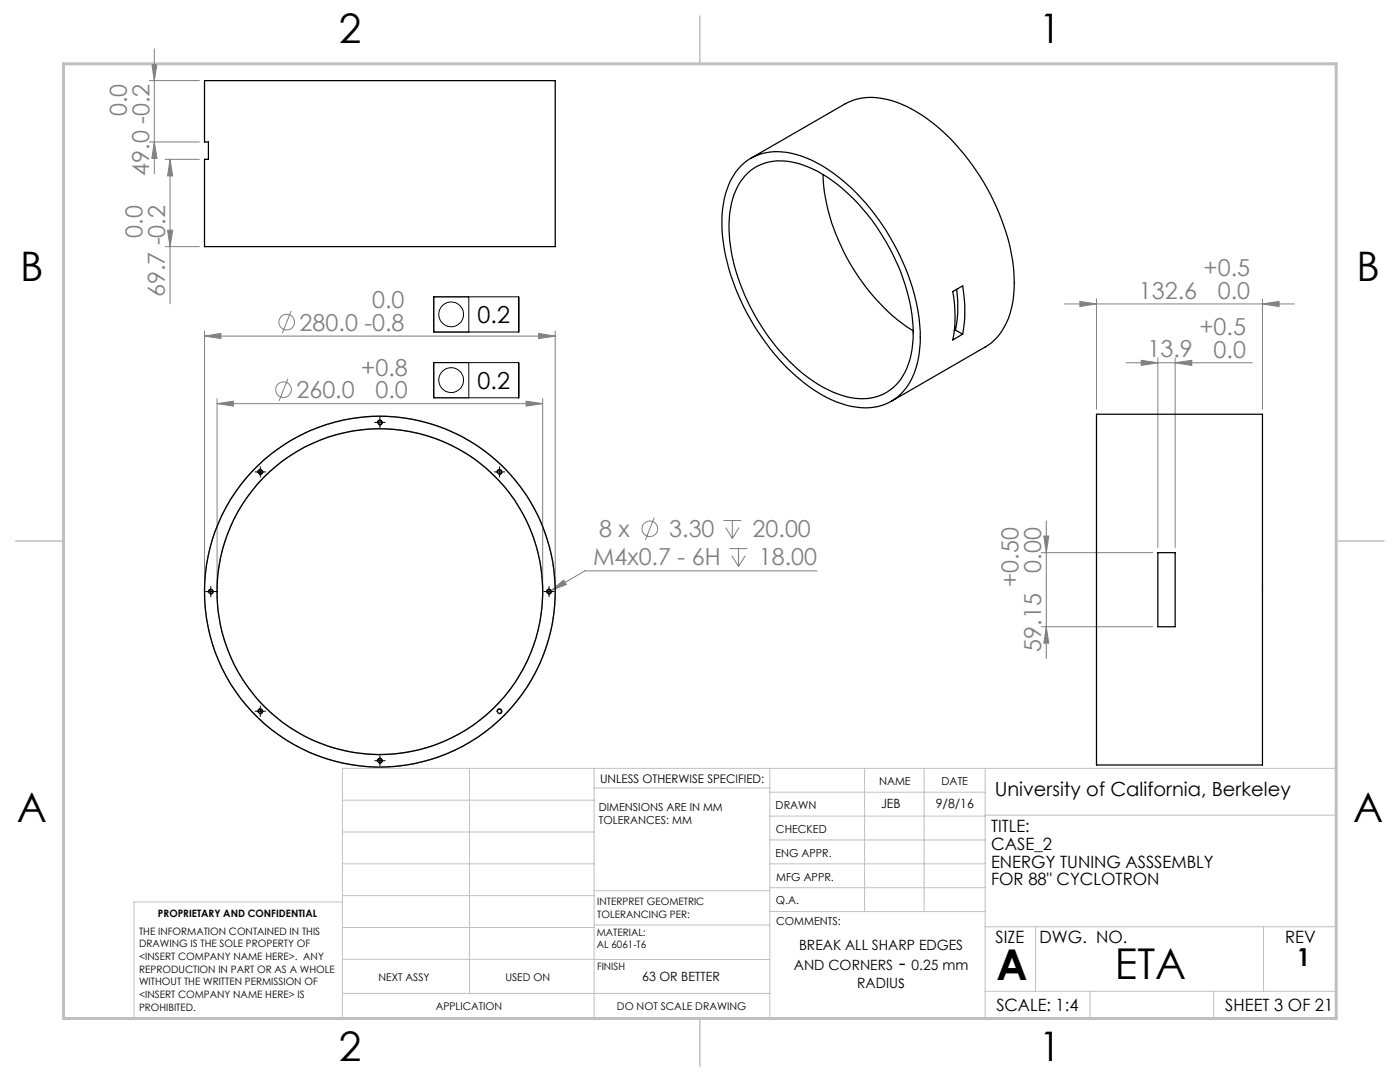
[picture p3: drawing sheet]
<svg xmlns="http://www.w3.org/2000/svg" width="279mm" height="216mm" viewBox="0 0 279 216" stroke-linecap="round" stroke-linejoin="round" font-family="sans-serif">
<g fill="none" stroke="#808080" stroke-width=".2">
<path d="M29.8 16.1h10M30.3 12.8h1l-.5 3.3zM30.8 9.7v25M29.8 28.3h10M30.8 28.3l.5 3.3h-1zM32.9 31.8h6.9M33.9 31.8l.6 3.3h-1.1zM33.9 31.8v28.8M32.9 49.2h6.9M33.4 45.9h1.1l-.6 3.3zM218.8 59.7v22M252 59.7v22"/>
<path d="M40.8 67.1l3.3-.6v1.1zM40.8 66v51.1M40.8 67.1h70M43.3 79.6v37.5M57.5 75.5l-1.8 4.5M58.1 62.1l-1.8 4.4M107.5 66.5l3.3 .6-3.3 .5zM108.3 79.6v37.5M110.8 66v51.1M212.5 60.6h45.8M215.5 60.1l3.3 .5-3.3 .6zM224.7 72.4h25.2"/>
<path d="M227.8 71.9l3.3 .5-3.3 .5zM231.1 71.4v37.9M234.5 72.4l3.3-.5v1zM234.5 71.4v37.9M252 60.6l3.3-.5v1.1zM43.3 80.5l3.3-.5v1zM43.3 80.5h65M105 80l3.3 .5-3.3 .5zM109.9 117.9l2.6-2.2 .5 .9zM109.9 117.9l-.7 .4M130.6 103.3l-1.8 4.4M144.4 103.9h3.5"/>
<path d="M144.8 105.3l1.4 2.1M145.6 109.5h3.6M146.1 110.9l1.3 2.1M146.2 103.9v3.5M147.4 109.5v3.5M147.5 105.3l-1.3 2.1M148.7 110.9l-1.3 2.1M163.1 113.9h-46.4l-6.8 4M207.8 110.3h22.2M208.3 107h1l-.5 3.3zM208.8 103.9v27.5M207.8 125.1h22.2"/>
<path d="M208.8 125.1l.5 3.2h-1z"/>
<circle cx="56.6" cy="77.8" r="1.56"/>
<circle cx="57.2" cy="64.3" r="1.55"/>
<circle cx="129.7" cy="105.5" r="1.55"/>
</g>
<g fill="none" stroke="#000" stroke-width=".2">
<path d="M86.6 59.2h16.9v7.1h-16.9zM93.6 59.2v7.1M86.6 72.4h16.9v7h-16.9zM93.6 72.4v7M51.3 94.2h1.3M51.4 94.3a.5 .5 0 0 1 .5-.6 .5 .5 0 0 1 .5 .5 .5 .5 0 0 1-.6 .5M51.9 93.6v1.2M75.2 84.3h1.2M75.3 84.4a.5 .5 0 0 1 .5-.6 .5 .5 0 0 1 .5 .6 .5 .5 0 0 1-.6 .4M75.8 83.7v1.2M99.1 94.2h1.2M99.2 94.3a.5 .5 0 0 1 .4-.6 .5 .5 0 0 1 .6 .5 .5 .5 0 0 1-.6 .5"/>
<path d="M99.7 93.6v1.2M41.4 118.1h1.3M41.6 118.2a.51 .51 0 0 1 .4-.7 .51 .51 0 0 1 .6 .6 .51 .51 0 0 1-.7 .4M42.1 117.4v1.3M108.9 118.1h1.3M109.1 118.2a.5 .5 0 0 1 .4-.6 .5 .5 0 0 1 .6 .5 .5 .5 0 0 1-.7 .4M109.5 117.4v1.3M51.3 141.9h1.3M51.4 142.1a.51 .51 0 0 1 .5-.7 .51 .51 0 0 1 .5 .6 .51 .51 0 0 1-.6 .4M51.9 141.3v1.3M75.2 151.8h1.2M75.3 151.9a.51 .51 0 0 1 .5-.6 .51 .51 0 0 1 .5 .6 .51 .51 0 0 1-.6 .4"/>
<path d="M75.8 151.2v1.2M99.2 142.1a.51 .51 0 0 1 .4-.7 .51 .51 0 0 1 .6 .6 .51 .51 0 0 1-.6 .4"/>
<circle cx="90" cy="75.8" r="2.48"/>
<circle cx="90" cy="62.7" r="2.47"/>
</g>
<g fill="none" stroke="#808080" stroke-width=".25">
<circle cx="75.8" cy="118.1" r="35"/>
<circle cx="75.8" cy="118" r="32.5"/>
</g>
<g fill="none" stroke="#c0c0c0" stroke-width=".2">
<path d="M68.3 159.7h50.3M93.7 153.3v44.9M118.6 153.3v49.9M118.6 157.2h35M153.6 153.3v49.9M153.6 158.1h43M172.5 153.3v28.6M184.4 153.3v28.6M196.6 153.3v49.9M68.3 180h-41.6v23.2h240v-49.9h-198.4v49.9M68.3 166h50.3M68.3 178.7h50.3"/>
<path d="M68.3 172.4h50.3M118.6 177.7h35M153.6 162.8h43M153.6 177.1h43M153.6 172.4h43M153.6 167.6h43M196.6 162.7h70.1M68.3 198.2h85.3M68.3 191.4l85.3 .1M68.3 185.1h50.3M118.6 184.6h35M153.6 181.9h43"/>
<path d="M196.6 184.9h70.1M196.6 197.8h70.1M206.7 184.9v12.9M217.5 197.8v5.4M242.2 197.8v5.4M252.2 184.9v12.9"/>
</g>
<path d="M139.7 3.2v9.5M3.1 107.9h9.6M266.7 107.9h9.5M139.7 203.2v9.6" fill="none" stroke="#c0c0c0" stroke-width=".3"/>
<path d="M12.7 12.7h254v190.5h-254z" fill="none" stroke="#c0c0c0" stroke-width=".6"/>
<g fill="none" stroke="#000" stroke-width=".2" stroke-dasharray="15.2 1.3 1.3 1.3">
<path d="M51.3 94.2h-.4M51.9 93.5v-.4M51.9 94.8v.4M52.6 94.2h.4M75.2 84.3h-.4M75.8 83.7v-.4M75.8 84.9v.4M76.4 84.3h.5M99.1 94.2h-.4M99.7 93.5v-.4M99.7 94.8v.4M100.3 94.2h.4"/>
<path d="M41.4 118h-.4M42.1 117.4v-.4M42.1 118.7v.4M42.7 118h.4M108.9 118h-.4M109.6 117.4v-.4M109.6 118.7v.4M110.2 118h.4M51.3 141.9h-.4M51.9 141.3v-.4M51.9 142.5v.5M52.6 141.9h.4"/>
<path d="M75.2 151.8h-.4M75.8 151.2v-.4M75.8 152.4v.4M76.4 151.8h.5"/>
</g>
<g fill="#808080">
<path d="M252 60.6l3.3-.5v1.1zM215.5 60.1l3.3 .5-3.3 .6z"/>
<path d="M43.3 80.5l3.3-.5v1zM105 80l3.3 .5-3.3 .5zM40.8 67.1l3.3-.6v1.1zM107.5 66.5l3.3 .6-3.3 .5zM109.9 117.9l3.1-1.3-.5-.9z"/>
<path d="M234.5 72.4l3.3-.5v1zM227.8 71.9l3.3 .5-3.3 .5z"/>
<path d="M208.8 125.1l.5 3.2h-1zM208.3 107h1l-.5 3.3z"/>
<path d="M33.9 31.8l.6 3.3h-1.1zM33.4 45.9h1.1l-.6 3.3zM30.3 12.8h1l-.5 3.3zM30.8 28.3l.5 3.3h-1z"/>
</g>
<g fill="none" stroke="#000" stroke-width=".25">
<path d="M40.8 16.1h70v33.1h-70v-17.4h.8v-3.5h-.8zM147.8 33.1a11 11 0 0 1 11.4-2.2 31.3 31.3 0 0 1 14.4 10.7 44.2 44.2 0 0 1 10.1 24.5 17.5 17.5 0 0 1-3 11.4 10.3 10.3 0 0 1-10.7 3.6 25.1 25.1 0 0 1-11.8-6.6 45.1 45.1 0 0 1-14.1-28.4 17.7 17.7 0 0 1 3.2-12.3zM149.2 34.5a10.5 10.5 0 0 1 11.1-1.6 30.9 30.9 0 0 1 13.7 11.1 39.8 39.8 0 0 1 8.2 22.4 14.7 14.7 0 0 1-3.4 10.4 10.2 10.2 0 0 1-10.9 2 29.8 29.8 0 0 1-13.8-10.6 40.8 40.8 0 0 1-8.6-22.4 15.4 15.4 0 0 1 3.2-10.7zM149.9 31.6l18.7-10.9a12.1 12.1 0 0 1 10.3-.3 34.2 34.2 0 0 1 15.2 12.5 43.5 43.5 0 0 1 8.3 22.4 17 17 0 0 1-3.5 12.1l-1.2 1.1-1.1 .8-18.7 10.8M164.3 34.8a40.6 40.6 0 0 0 11.1 25.6 30.7 30.7 0 0 0 6.8 5.6M190.1 58.2l2-1.2a27.5 27.5 0 0 1 0 9.7l-2 1.1a25.6 25.6 0 0 0 0-9.6zM190.9 57.7l.2 2.4v2.4l-.4 3.4M190.7 65.9l-.3 .1M190.7 65.9l1.4 .8M218.8 82.7h33.2v69.9h-33.2zM231.1 110.3h3.4v14.8h-3.4z"/>
<circle cx="51.9" cy="94.2" r=".41"/>
<circle cx="75.8" cy="84.3" r=".4"/>
<circle cx="99.7" cy="94.2" r=".41"/>
<circle cx="42.1" cy="118.1" r=".41"/>
<circle cx="75.8" cy="118" r="35"/>
<circle cx="75.8" cy="118.1" r="32.5"/>
<circle cx="109.5" cy="118.1" r=".41"/>
<circle cx="51.9" cy="141.9" r=".42"/>
<circle cx="75.8" cy="151.8" r=".4"/>
<circle cx="99.7" cy="141.9" r=".42"/>
</g>
<g font-size="8.5">
<text x="198.9" y="195.5">A</text>
<text x="222.5" y="195.4">ETA</text>
</g>
<g font-size="8.1">
<text x="67.6" y="8.5">2</text>
<text x="207.3" y="8.5">1</text>
<text x="4" y="56.1">B</text>
<text x="270.7" y="56.1">B</text>
<text x="3.3" y="164.1">A</text>
<text x="270" y="164.1">A</text>
<text x="67.6" y="211.7">2</text>
<text x="207.3" y="211.7">1</text>
</g>
<text font-size="4.9" x="258.8" y="192.8">1</text>
<g font-size="4.7" fill="#808080">
<text x="25.3" y="23.2" transform="rotate(-90 25.3 23.2)">0.0</text>
<text x="29.8" y="35.1" transform="rotate(-90 29.8 35.1)">49.0 -0.2</text>
<text x="28.4" y="47.4" transform="rotate(-90 28.4 47.4)">0.0</text>
<text x="32.9" y="59.3" transform="rotate(-90 32.9 59.3)">69.7 -0.2</text>
<text x="227.3" y="59.6">132.6</text>
<text x="240.2" y="55.1">+0.5</text>
<text x="243" y="59.6">0.0</text>
<text x="59.8" y="66">280.0 -0.8</text>
<text x="74.3" y="61.5">0.0</text>
<text x="229" y="71.3">13.9</text>
<text x="239.4" y="66.9">+0.5</text>
<text x="242.2" y="71.4">0.0</text>
<text x="72.1" y="75">+0.8</text>
<text x="59.2" y="79.5">260.0</text>
<text x="74.9" y="79.5">0.0</text>
<text x="119.6" y="107.2">8 x</text>
<text x="133.6" y="107.2">3.30</text>
<text x="150.2" y="107.2">20.00</text>
<text x="118.4" y="112.8">M4x0.7 - 6H</text>
<text x="151.4" y="112.8">18.00</text>
<text x="203.3" y="117.1" transform="rotate(-90 203.3 117.1)">+0.50</text>
<text x="207.8" y="114.3" transform="rotate(-90 207.8 114.3)">0.00</text>
<text x="207.8" y="130" transform="rotate(-90 207.8 130)">59.15</text>
</g>
<g font-size="4.7">
<text x="95.3" y="64.5">0.2</text>
<text x="95.3" y="77.6">0.2</text>
</g>
<text font-size="4.2" x="179.4" y="193.5">-</text>
<text font-size="3.9" x="198.5" y="158.8">University of California, Berkeley</text>
<text font-size="3.5" x="179.2" y="197.2">s</text>
<g font-size="3.4">
<text x="197.8" y="166">TITLE:</text>
<text x="197.8" y="169.6">CASE_2</text>
<text x="197.8" y="173.1">ENERGY TUNING ASSSEMBLY</text>
<text x="197.8" y="176.7">FOR 88&quot; CYCLOTRON</text>
<text x="198.7" y="188.1">SIZE</text>
<text x="207.5" y="188.1">DWG. NO.</text>
<text x="256.5" y="188.2">REV</text>
<text x="198.8" y="201.7">SCALE: 1:4</text>
<text x="244.5" y="201.7">SHEET 3 OF 21</text>
</g>
<g font-size="2.8">
<text x="159.5" y="189.6">BREAK ALL SHARP EDGES</text>
<text x="158.4" y="193.5">AND CORNERS</text>
<text x="171.1" y="197.2">RADIU</text>
<text x="181.9" y="193.5">0.25 mm</text>
</g>
<g font-size="2.5">
<text x="175.8" y="161.2">JEB</text>
<text x="186.8" y="161.2">9/8/16</text>
<text x="128.2" y="195.7">63 OR BETTER</text>
</g>
<text font-size="2.4" x="119.8" y="156.2">UNLESS OTHERWISE SPECIFIED:</text>
<g font-size="2.2">
<text x="119.5" y="161.8">DIMENSIONS ARE IN MM</text>
<text x="154.8" y="161.4">DRAWN</text>
<text x="175.4" y="156.6">NAME</text>
<text x="187.9" y="156.7">DATE</text>
<text x="119.5" y="164.4">TOLERANCES: MM</text>
<text x="154.9" y="166.3">CHECKED</text>
<text x="154.8" y="170.9">ENG APPR.</text>
<text x="154.9" y="175.7">MFG APPR.</text>
<text x="154.9" y="180.4">Q.A.</text>
<text x="154.9" y="184.6">COMMENTS:</text>
</g>
<g font-size="2.1">
<text x="75.5" y="195.7">NEXT ASSY</text>
<text x="100.9" y="195.7">USED ON</text>
<text x="86.9" y="201.5">APPLICATION</text>
<text x="123.1" y="201.6">DO NOT SCALE DRAWING</text>
</g>
<g font-size="2">
<text x="31.5" y="182.9">PROPRIETARY AND CONFIDENTIAL</text>
<text x="119.2" y="180.6">INTERPRET GEOMETRIC</text>
<text x="119.2" y="183.1">TOLERANCING PER:</text>
<text x="27.8" y="186.5">THE INFORMATION CONTAINED IN THIS</text>
<text x="27.8" y="189">DRAWING IS THE SOLE PROPERTY OF</text>
<text x="27.8" y="191.6">&lt;INSERT COMPANY NAME HERE&gt;. ANY</text>
<text x="119.1" y="186.7">MATERIAL:</text>
<text x="119.1" y="189.2">AL 6061-T6</text>
<text x="27.8" y="194.1">REPRODUCTION IN PART OR AS A WHOLE</text>
<text x="27.8" y="196.6">WITHOUT THE WRITTEN PERMISSION OF</text>
<text x="119.1" y="193.5">FINISH</text>
<text x="27.8" y="199.1">&lt;INSERT COMPANY NAME HERE&gt; IS</text>
<text x="27.8" y="201.7">PROHIBITED.</text>
</g>
</svg>
